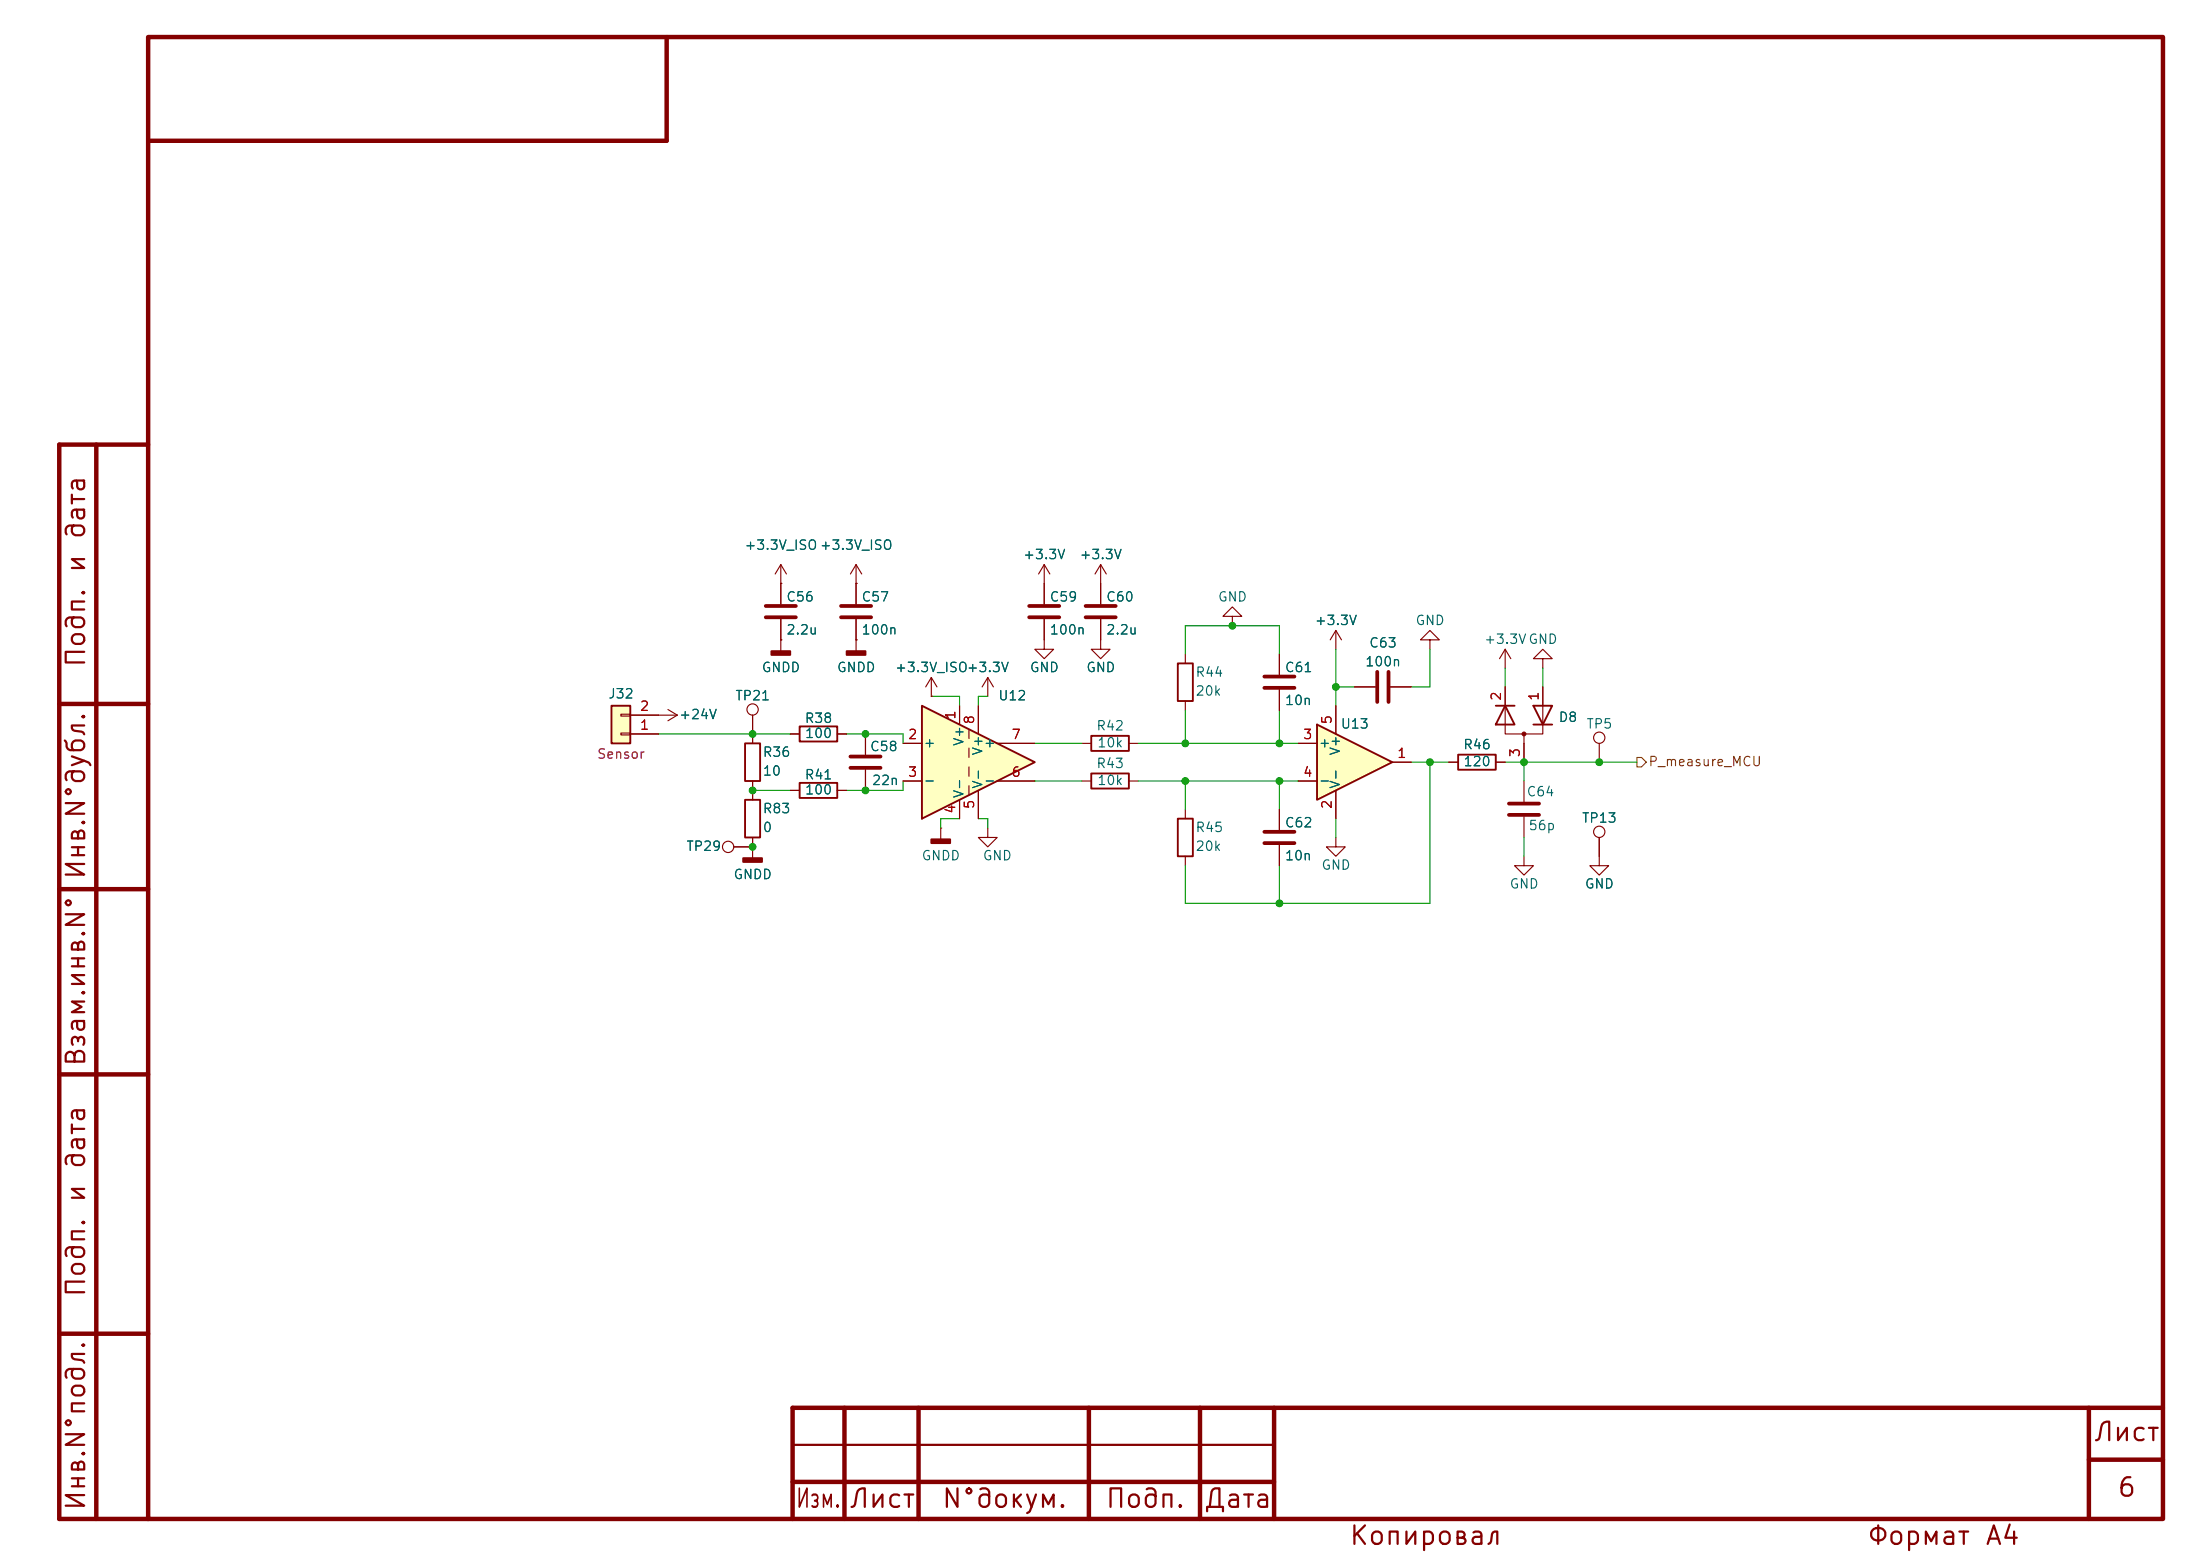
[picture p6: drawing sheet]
<svg xmlns="http://www.w3.org/2000/svg" width="297mm" height="210mm" viewBox="0 0 297 210" stroke-linecap="round" stroke-linejoin="round" font-family="sans-serif">
<g fill="none" stroke="#840000" stroke-width=".6">
<path d="M20 5h272v200h-272zM90 5v14h-70M13 60v145M20 60h-12v145h12M8 95h12M8 120h12M8 145h12M8 180h12M114 190v15M124 190v15M147 190v15M162 190v15"/>
<path d="M172 190v15M282 197h10M282 190v15M292 190h-185v15M107 200h65"/>
</g>
<path d="M107 195h65" fill="none" stroke="#840000" stroke-width=".3"/>
<path d="M138.9 81.8h4.1M138.9 83.3h4.1" fill="none" stroke="#840000" stroke-width=".51"/>
<g fill="none" stroke="#840000" stroke-width=".15">
<path d="M141 78.7v2.8M101.6 96.5v3.8M141 83.6v2.8M101.6 105.4v1.3"/>
<circle cx="101.6" cy="95.8" r=".76"/>
</g>
<path d="M100.6 100.3h2v5.1h-2z" fill="none" stroke="#840000" stroke-width=".25"/>
<path d="M82.5 95.3h2.6v5h-2.6z" fill="#ffffc2"/>
<path d="M82.5 95.3h2.6v5h-2.6zM107.9 98h5.1v2.1h-5.1zM147.3 99.3h5.1v2h-5.1zM100.6 108h2v5h-2zM147.3 104.4h5.1v2h-5.1z" fill="none" stroke="#840000" stroke-width=".25"/>
<g fill="none" stroke="#840000" stroke-width=".15">
<path d="M105.4 78.7h.1M105.4 76.2v5.3M105.4 76.2l-.8 1.3M105.4 76.2l.8 1.3M115.6 78.7h.1M115.6 76.2l-.8 1.3M115.6 76.2l.7 1.3M115.6 76.2v5.3M141 76.2l-.8 1.3M141 76.2l.7 1.3M141 76.2v2.5M148.6 76.2l-.8 1.3"/>
<path d="M148.6 76.2l.8 1.3M148.6 76.2v5.3M83.8 98.9h1.3v.3h-1.3zM83.8 96.4h1.3v.2h-1.3zM85.1 99.1h3.8M85.1 96.5h3.8M105.4 86.4h.1M105.4 83.6v4.3M106.7 99.1h1.2M113 99.1h1.3M115.6 86.4h.1M115.6 83.6v4.3"/>
<path d="M116.8 99.1v2.8M125.7 94h.1M125.7 91.4l-.7 1.3M125.7 91.4l.8 1.3M125.7 91.4v2.6M133.3 91.4l-.7 1.3M133.3 91.4l.8 1.3M133.3 91.4v2.6M141 86.4v1.2h1.2l-1.2 1.3-1.3-1.3h1.3M148.6 83.6v4h1.3l-1.3 1.3-1.3-1.3h1.3M101.6 106.7v1.3M101.6 113v1.3h-2.5"/>
<path d="M116.8 103.9v2.8M127 111.8h.1M127 111.8v1.5M133.3 111.8v1.2h1.3l-1.3 1.3-1.2-1.3h1.2M146 100.3h1.3M146 105.4h1.3M152.4 100.3h1.3M152.4 105.4h1.3"/>
<circle cx="98.3" cy="114.3" r=".76"/>
</g>
<path d="M103.4 81.8h4M103.4 83.3h4M113.5 81.8h4.1M113.5 83.3h4.1M146.6 81.8h4M146.6 83.3h4M114.8 102.1h4.1M114.8 103.6h4.1" fill="none" stroke="#840000" stroke-width=".51"/>
<g fill="#840000" stroke="#840000" stroke-width=".25">
<path d="M125.7 113.3h2.6v.5h-2.6z"/>
<path d="M114.3 87.9h2.5v.5h-2.5z"/>
<path d="M104.1 87.9h2.6v.5h-2.6z"/>
</g>
<path d="M124.5 95.3l15.2 7.6-15.2 7.6z" fill="#ffffc2"/>
<path d="M124.5 95.3l15.2 7.6-15.2 7.6zM159 89.5h2v5.1h-2zM107.9 105.7h5.1v2h-5.1zM159 110.5h2v5.1h-2z" fill="none" stroke="#840000" stroke-width=".25"/>
<g fill="none" stroke="#840000" stroke-width=".15">
<path d="M88.9 96.5h2.5M90.2 95.8l1.2 .7M91.4 96.5l-1.2 .8M129.5 95.3v2.5M130.8 98.4v1.3M132.1 95.3v3.8M160 88.3v1.2M160 94.6v1.3M166.4 83.2h1.2l-1.2-1.3-1.3 1.3h1.3v1.3M172.7 88.3v2.8M172.7 93.1v2.8M101.6 114.3h.1"/>
<path d="M101.6 114.3v1.5M106.7 106.7h1.2M113 106.7h1.3M121.9 100.3h2.6M121.9 105.4h2.6M129.5 108v2.5M130.8 101v1.2M130.8 103.5v1.3M130.8 106v1.3M132.1 106.7v3.8M134.6 100.3h5.1M134.6 105.4h5.1"/>
<path d="M160 109.2v1.3M160 115.6v1.2M172.7 109.2v2.8M172.7 114v2.8M180.3 113v1.3h1.3l-1.3 1.3-1.2-1.3h1.2M205.7 115.6v1.2h1.3l-1.3 1.3-1.2-1.3h1.2M205.7 105.4v2.8M205.7 110.2v2.8M215.9 113v3.8h1.3l-1.3 1.3-1.3-1.3h1.3M215.9 100.3v2.6"/>
<circle cx="215.9" cy="99.6" r=".76"/>
<circle cx="215.9" cy="112.3" r=".76"/>
</g>
<path d="M100.3 115.8h2.6v.5h-2.6z" fill="#840000" stroke="#840000" stroke-width=".25"/>
<path d="M170.7 91.3h4.1M170.7 92.8h4.1M170.7 112.3h4.1M170.7 113.8h4.1M203.7 108.5h4.1M203.7 110h4.1" fill="none" stroke="#840000" stroke-width=".51"/>
<path d="M177.8 97.8l10.2 5.1-10.2 5.1z" fill="#ffffc2"/>
<path d="M177.8 97.8l10.2 5.1-10.2 5.1zM201.9 95.3h2.6M203.2 95.3l1.3 2.5h-2.6zM207 95.3h2.5l-1.2 2.5zM207 97.8h2.5M196.8 101.9h5.1v2h-5.1z" fill="none" stroke="#840000" stroke-width=".25"/>
<g fill="none" stroke="#840000" stroke-width=".15">
<path d="M105.4 78.7h.1M105.4 78.7v2.8M115.6 78.7h.1M115.6 78.7v2.8M141 78.7v2.8M148.6 78.7v2.8M85.1 99.1h3.8M85.1 96.5h3.8M101.6 96.5v3.8M105.4 86.4h.1M105.4 83.6v2.8M106.7 99.1h1.2"/>
<path d="M113 99.1h1.3M115.6 86.4h.1M115.6 83.6v2.8M116.8 99.1v2.8M125.7 94h.1M129.5 95.3v2.5M132.1 95.3v3.8M141 83.6v2.8M148.6 83.6v2.8M172.7 88.3v2.8M172.7 93.1v2.8M180.3 85.1v2.5"/>
<path d="M180.3 95.3v3.8M180.3 85.1l-.7 1.3M180.3 85.1l.8 1.3M182.9 92.7h2.8M187.7 92.7h2.8M193 86.4h1.3l-1.3-1.3-1.2 1.3h1.2v1.2M203.2 92.7v6.4h5.1v-6.4M203.2 87.6v2.6M203.2 87.6l-.8 1.3M203.2 87.6l.8 1.3M205.7 99.1v3.8M208.3 88.9h1.2l-1.2-1.3-1.3 1.3h1.3v1.3"/>
<path d="M99.1 114.3h2.5M101.6 114.3h.1M101.6 105.4v2.6M101.6 113v1.3M106.7 106.7h1.2M113 106.7h1.3M116.8 103.9v2.8M121.9 100.3h2.6M121.9 105.4h2.6M129.5 108v2.5M132.1 106.7v3.8M134.6 100.3h5.1"/>
<path d="M134.6 105.4h5.1M172.7 109.2v2.8M172.7 114v2.8M175.3 100.3h2.5M175.3 105.4h2.5M180.3 106.7v3.8M188 102.9h2.5M195.6 102.9h1.2M201.9 102.9h1.3M215.9 113v2.6"/>
</g>
<circle cx="205.7" cy="99.1" r=".25" fill="#840000" stroke="#840000" stroke-width=".15"/>
<path d="M185.9 90.7v4M187.5 90.7v4" fill="none" stroke="#840000" stroke-width=".51"/>
<path d="M221 102.2h.6l.6 .7-.6 .6h-.6z" fill="none" stroke="#725600" stroke-width=".15"/>
<g fill="none" stroke="#009600" stroke-width=".15">
<path d="M88.9 99.1h17.8M114.3 99.1h7.6v1.2M125.7 94h3.8v1.3M133.3 94h-1.2v1.3M160 88.3v-3.8h12.7v3.8M160 95.9v4.4M172.7 95.9v4.4M180.3 87.6v7.7M180.3 92.7h2.6M193 87.6v5.1h-2.5M203.2 90.2v2.5M208.3 90.2v2.5"/>
<path d="M101.6 106.7h5.1M121.9 105.4v1.3h-7.6M129.5 110.5h-2.5v1.3M132.1 110.5h1.2v1.3M139.7 100.3h6.3M139.7 105.4h6.3M153.7 100.3h21.6M153.7 105.4h21.6M160 105.4v3.8M172.7 105.4v3.8M172.7 116.8v5.1M180.3 110.5v2.5"/>
<path d="M190.5 102.9h5.1M193 102.9v19h-33v-5.1M203.2 102.9h17.8M205.7 102.9v2.5M205.7 113v2.6"/>
</g>
<g fill="#009600" stroke="#009600" stroke-width=".14">
<circle cx="160" cy="105.4" r=".46"/>
<circle cx="101.6" cy="106.7" r=".46"/>
<circle cx="101.6" cy="99.1" r=".46"/>
<circle cx="116.8" cy="99.1" r=".46"/>
<circle cx="101.6" cy="114.3" r=".46"/>
<circle cx="116.8" cy="106.7" r=".46"/>
<circle cx="180.3" cy="92.7" r=".46"/>
<circle cx="172.7" cy="100.3" r=".46"/>
<circle cx="172.7" cy="121.9" r=".46"/>
<circle cx="160" cy="100.3" r=".46"/>
<circle cx="172.7" cy="105.4" r=".46"/>
<circle cx="166.4" cy="84.5" r=".46"/>
<circle cx="193" cy="102.9" r=".46"/>
<circle cx="205.7" cy="102.9" r=".46"/>
<circle cx="215.9" cy="102.9" r=".46"/>
</g>
<g font-size="2.5" fill="#840000">
<text x="12.1" y="77.5" transform="rotate(-90 12.1 77.5)">и</text>
<text x="12.1" y="73" transform="rotate(-90 12.1 73)">дата</text>
<text x="12.1" y="90.3" transform="rotate(-90 12.1 90.3)">Подп.</text>
<text x="12.1" y="118.9" transform="rotate(-90 12.1 118.9)">Инв.N°дубл.</text>
<text x="12.1" y="144.1" transform="rotate(-90 12.1 144.1)">Взам.инв.N°</text>
<text x="12.1" y="158" transform="rotate(-90 12.1 158)">дата</text>
<text x="12.1" y="162.5" transform="rotate(-90 12.1 162.5)">и</text>
<text x="12.1" y="175.3" transform="rotate(-90 12.1 175.3)">Подп.</text>
<text x="282.5" y="195.1">Лист</text>
<text x="285.7" y="202.6">6</text>
<text x="12.1" y="204.1" transform="rotate(-90 12.1 204.1)">Инв.N°подл.</text>
<text x="107.3" y="204.1">Изм.</text>
<text x="114.5" y="204.1">Лист</text>
<text x="127" y="204.1">N°докум.</text>
<text x="149.1" y="204.1">Подп.</text>
<text x="162.4" y="204.1">Дата</text>
<text x="182" y="209.1">Копировал</text>
<text x="252" y="209.1">Формат</text>
<text x="267.8" y="209.1">A4</text>
</g>
<g font-size="1.3" fill="#006464">
<text x="100.4" y="74.5">+3.3V_ISO+3.3V_ISO</text>
<text x="138" y="75.8">+3.3V</text>
<text x="145.6" y="75.8">+3.3V</text>
<text x="106.1" y="81.5">C56</text>
<text x="116.2" y="81.5">C57</text>
<text x="141.6" y="81.5">C59</text>
<text x="149.2" y="81.5">C60</text>
<text x="164.3" y="81.5">GND</text>
<text x="106.1" y="86">2.2u</text>
<text x="116.2" y="86">100n</text>
<text x="141.6" y="86">100n</text>
<text x="149.2" y="86">2.2u</text>
<text x="177.4" y="84.7">+3.3V</text>
<text x="184.7" y="87.7">C63</text>
<text x="191" y="84.7">GND</text>
<text x="200.3" y="87.2">+3.3VGND</text>
<text x="82" y="94.6">J32</text>
<text x="99.2" y="94.8">TP21</text>
<text x="102.7" y="91">GNDD</text>
<text x="112.9" y="91">GNDD</text>
<text x="120.7" y="91">+3.3V_ISO+3.3V</text>
<text x="134.7" y="94.8">U12</text>
<text x="138.9" y="91">GND</text>
<text x="146.6" y="91">GND</text>
<text x="161.3" y="94.2">20k</text>
<text x="161.3" y="91.7">R44</text>
<text x="173.4" y="91">C61</text>
<text x="173.4" y="95.5">10n</text>
<text x="184.2" y="90.3">100n</text>
<text x="91.6" y="97.4">+24V</text>
<text x="108.5" y="97.9">R38</text>
<text x="108.6" y="99.9">100</text>
<text x="117.4" y="101.7">C58</text>
<text x="124.6" y="101.2">+</text>
<text x="130.4" y="100.8" transform="rotate(-90 130.4 100.8)">V+</text>
<text x="132.7" y="101.2">+</text>
<text x="147.9" y="98.9">R42</text>
<text x="148" y="101.2">10k</text>
<text x="177.9" y="101.2">+</text>
<text x="180.9" y="98.7">U13</text>
<text x="197.4" y="101.4">R46</text>
<text x="210.3" y="97.8">D8</text>
<text x="214.1" y="98.7">TP5</text>
<text x="102.9" y="102.5">R36</text>
<text x="102.9" y="105">10</text>
<text x="108.5" y="105.5">R41</text>
<text x="108.6" y="107.5">100</text>
<text x="117.6" y="106.3">22n</text>
<text x="124.6" y="106.3">-</text>
<text x="130.4" y="107.8" transform="rotate(-90 130.4 107.8)">V-</text>
<text x="132.7" y="106.3">-</text>
<text x="132.9" y="106.6" transform="rotate(-90 132.9 106.6)">V-</text>
<text x="132.9" y="102.1" transform="rotate(-90 132.9 102.1)">V+</text>
<text x="147.9" y="104">R43</text>
<text x="148" y="106.3">10k</text>
<text x="177.9" y="106.3">-</text>
<text x="181.2" y="106.6" transform="rotate(-90 181.2 106.6)">V-</text>
<text x="181.2" y="102.1" transform="rotate(-90 181.2 102.1)">V+</text>
<text x="197.5" y="103.7">120</text>
<text x="206" y="107.8">C64</text>
<text x="102.9" y="112.6">0</text>
<text x="102.9" y="110.1">R83</text>
<text x="161.3" y="112.6">R45</text>
<text x="173.4" y="112">C62</text>
<text x="206.3" y="112.4">56p</text>
<text x="213.5" y="111.4">TP13</text>
<text x="92.6" y="115.2">TP29</text>
<text x="98.9" y="119">GNDD</text>
<text x="124.3" y="116.4">GNDD</text>
<text x="132.6" y="116.4">GND</text>
<text x="161.3" y="115.2">20k</text>
<text x="173.4" y="116.4">10n</text>
<text x="178.3" y="117.7">GND</text>
<text x="203.7" y="120.2">GND</text>
<text x="213.9" y="120.2">GND</text>
</g>
<g font-size="1.3" fill="#a90000">
<text x="202.9" y="94.7" transform="rotate(-90 202.9 94.7)">2</text>
<text x="208" y="94.7" transform="rotate(-90 208 94.7)">1</text>
<text x="86.3" y="98.8">1</text>
<text x="86.3" y="96.3">2</text>
<text x="122.5" y="100.1">2</text>
<text x="129.3" y="97.2" transform="rotate(-90 129.3 97.2)">1</text>
<text x="131.8" y="97.9" transform="rotate(-90 131.8 97.9)">8</text>
<text x="136.5" y="100.1">7</text>
<text x="175.8" y="100.1">3</text>
<text x="180.1" y="97.9" transform="rotate(-90 180.1 97.9)">5</text>
<text x="122.5" y="105.2">3</text>
<text x="136.5" y="105.2">6</text>
<text x="175.8" y="105.2">4</text>
<text x="188.5" y="102.6">1</text>
<text x="205.5" y="102.3" transform="rotate(-90 205.5 102.3)">3</text>
<text x="129.3" y="109.9" transform="rotate(-90 129.3 109.9)">4</text>
<text x="131.8" y="109.3" transform="rotate(-90 131.8 109.3)">5</text>
<text x="180.1" y="109.3" transform="rotate(-90 180.1 109.3)">2</text>
</g>
<text font-size="1.3" fill="#840084" x="80.5" y="102.7">Sensor</text>
<text font-size="1.3" fill="#725600" x="222.4" y="103.7">P_measure_MCU</text>
</svg>
